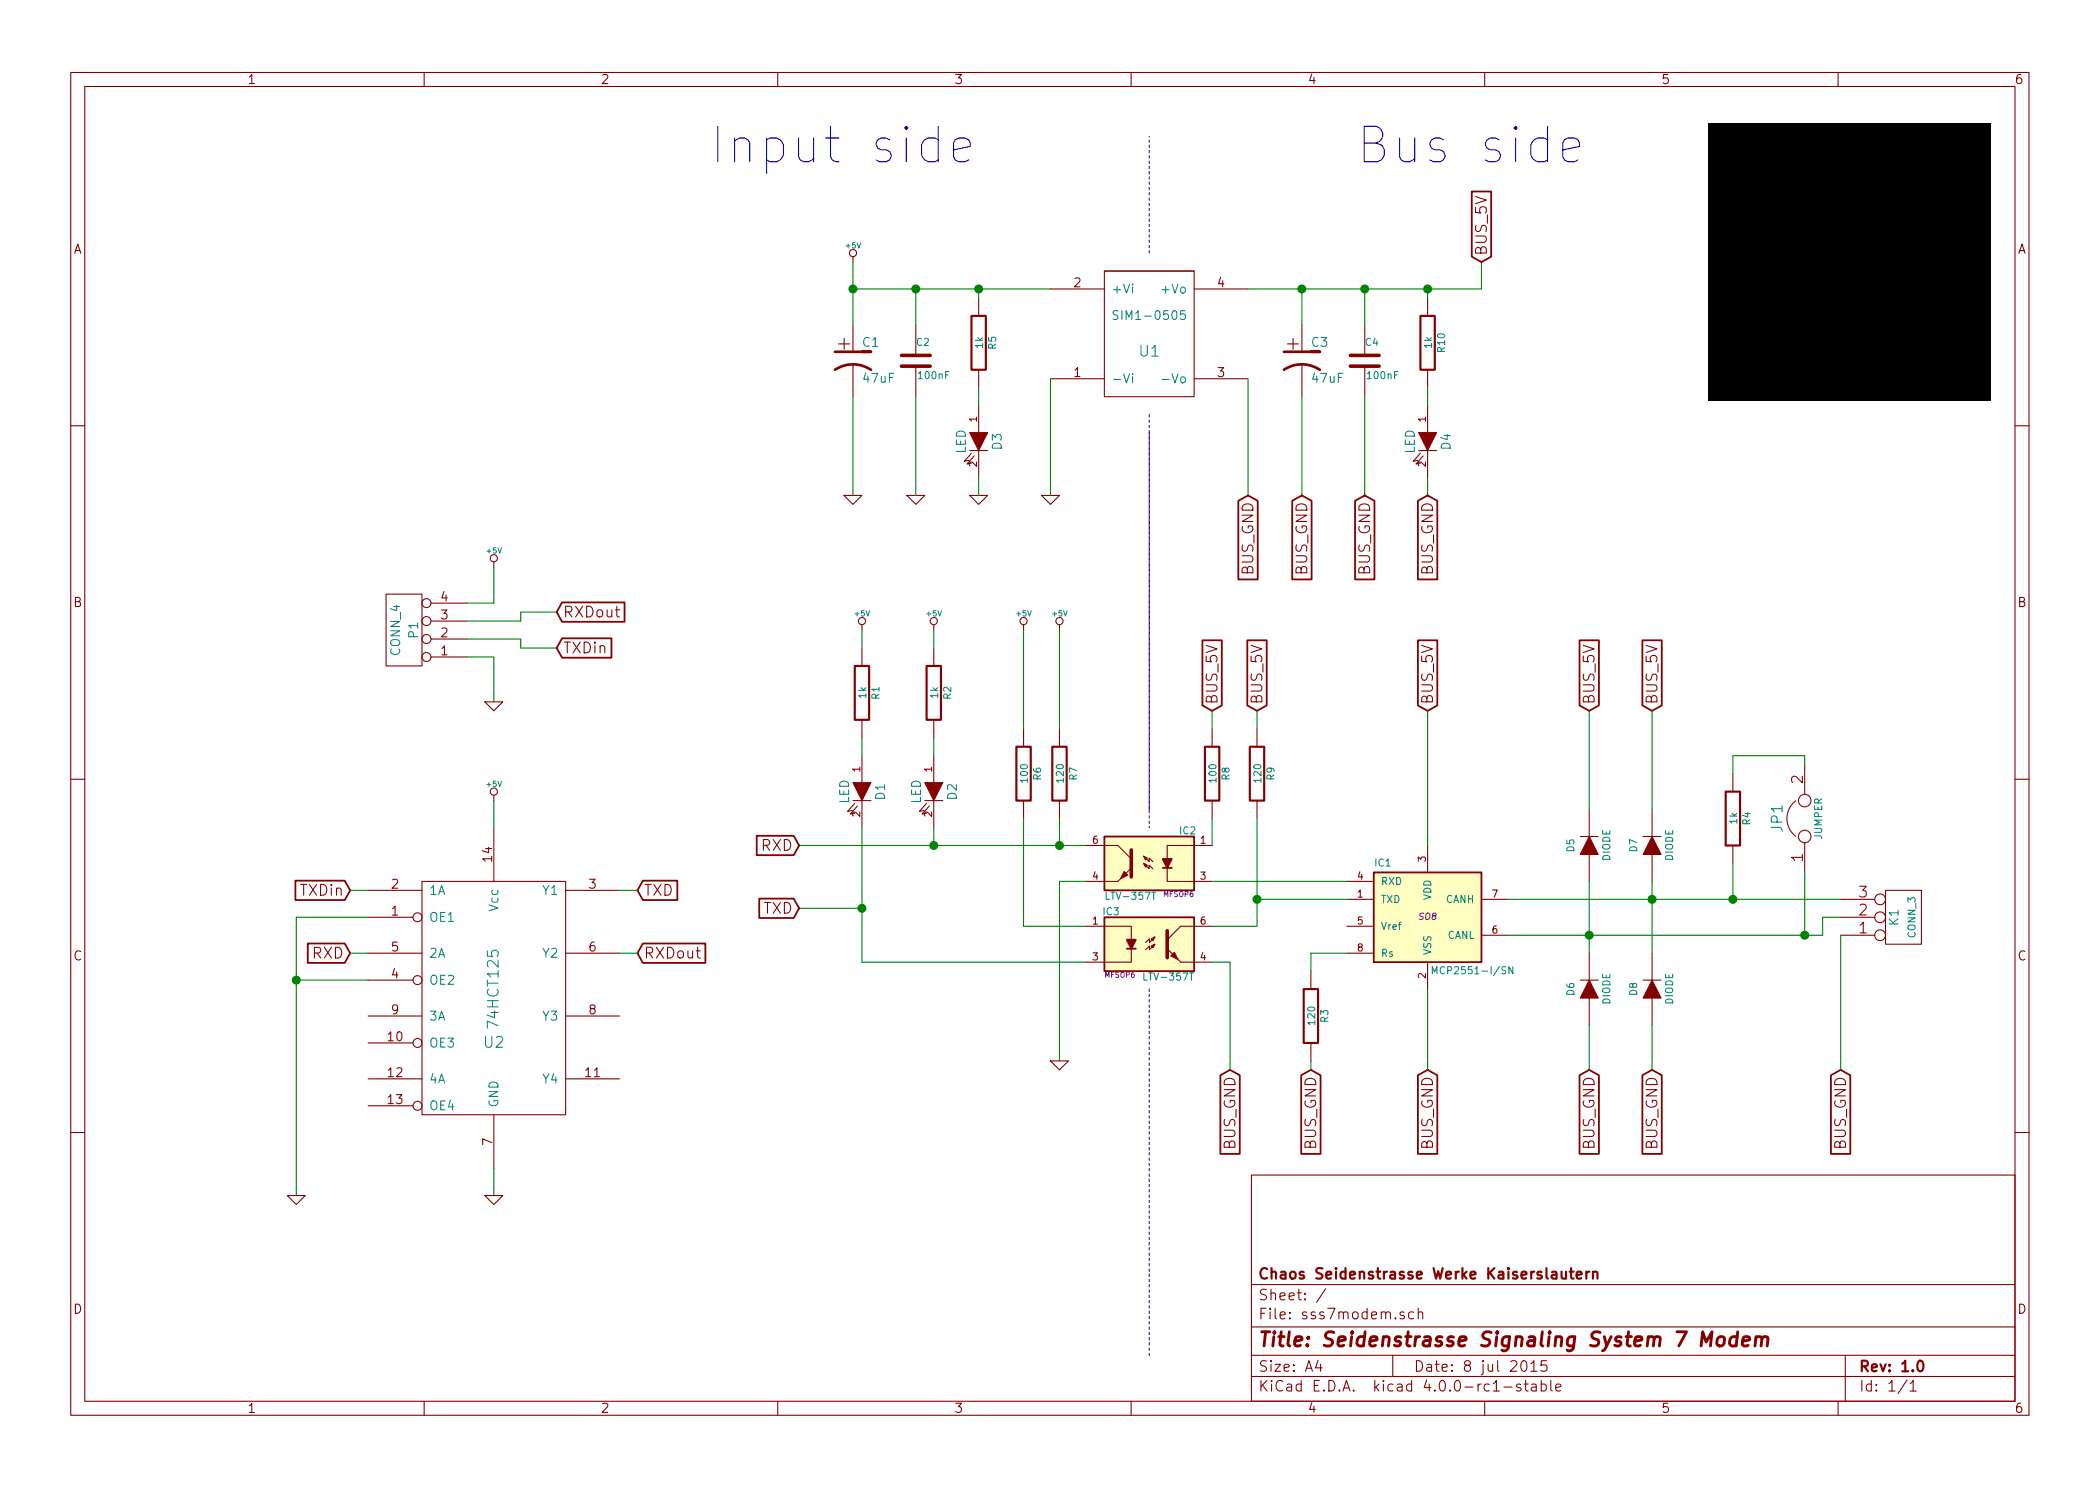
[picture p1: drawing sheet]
EESchema Schematic File Version 2
LIBS:power
LIBS:device
LIBS:transistors
LIBS:conn
LIBS:linear
LIBS:regul
LIBS:74xx
LIBS:cmos4000
LIBS:adc-dac
LIBS:memory
LIBS:xilinx
LIBS:special
LIBS:microcontrollers
LIBS:dsp
LIBS:microchip
LIBS:analog_switches
LIBS:motorola
LIBS:texas
LIBS:intel
LIBS:audio
LIBS:interface
LIBS:digital-audio
LIBS:philips
LIBS:display
LIBS:cypress
LIBS:siliconi
LIBS:opto
LIBS:atmel
LIBS:contrib
LIBS:valves
LIBS:dcdc
LIBS:74hct125
LIBS:sss7modem-cache
EELAYER 25 0
EELAYER END
$Descr A4 11693 8268
encoding utf-8
Sheet 1 1
Title "Seidenstrasse Signaling System 7 Modem"
Date "8 jul 2015"
Rev "1.0"
Comp "Chaos Seidenstrasse Werke Kaiserslautern"
Comment1 ""
Comment2 ""
Comment3 ""
Comment4 ""
$EndDescr
$Comp
L R R3
U 1 1
P 7300 5650
F 0 "R3" V 7380 5650 40  0000 C CNN
F 1 "120" V 7307 5651 40  0000 C CNN
F 2 "~" V 7230 5650 30  0000 C CNN
F 3 "~" H 7300 5650 30  0000 C CNN
	1    7300 5650
	1    0    0    -1  
$EndComp
$Comp
L R R2
U 1 1
P 5200 3850
F 0 "R2" V 5280 3850 40  0000 C CNN
F 1 "1k" V 5207 3851 40  0000 C CNN
F 2 "~" V 5130 3850 30  0000 C CNN
F 3 "~" H 5200 3850 30  0000 C CNN
	1    5200 3850
	1    0    0    -1  
$EndComp
$Comp
L R R1
U 1 1
P 4800 3850
F 0 "R1" V 4880 3850 40  0000 C CNN
F 1 "1k" V 4807 3851 40  0000 C CNN
F 2 "~" V 4730 3850 30  0000 C CNN
F 3 "~" H 4800 3850 30  0000 C CNN
	1    4800 3850
	1    0    0    -1  
$EndComp
$Comp
L LED D1
U 1 1
P 4800 4400
F 0 "D1" H 4800 4500 50  0000 C CNN
F 1 "LED" H 4800 4300 50  0000 C CNN
F 2 "~" H 4800 4400 60  0000 C CNN
F 3 "~" H 4800 4400 60  0000 C CNN
	1    4800 4400
	0    1    1    0   
$EndComp
$Comp
L LED D2
U 1 1
P 5200 4400
F 0 "D2" H 5200 4500 50  0000 C CNN
F 1 "LED" H 5200 4300 50  0000 C CNN
F 2 "~" H 5200 4400 60  0000 C CNN
F 3 "~" H 5200 4400 60  0000 C CNN
	1    5200 4400
	0    1    1    0   
$EndComp
$Comp
L CONN_4 P1
U 1 1
P 2250 3500
F 0 "P1" V 2200 3500 50  0000 C CNN
F 1 "CONN_4" V 2300 3500 50  0000 C CNN
F 2 "~" H 2250 3500 60  0000 C CNN
F 3 "~" H 2250 3500 60  0000 C CNN
	1    2250 3500
	-1   0    0    1   
$EndComp
$Comp
L GND #PWR01
U 1 1
P 2750 3900
F 0 "#PWR01" H 2750 3900 30  0001 C CNN
F 1 "GND" H 2750 3830 30  0001 C CNN
F 2 "" H 2750 3900 60  0000 C CNN
F 3 "" H 2750 3900 60  0000 C CNN
	1    2750 3900
	1    0    0    -1  
$EndComp
$Comp
L +5V #PWR02
U 1 1
P 2750 3150
F 0 "#PWR02" H 2750 3240 20  0001 C CNN
F 1 "+5V" H 2750 3240 30  0000 C CNN
F 2 "" H 2750 3150 60  0000 C CNN
F 3 "" H 2750 3150 60  0000 C CNN
	1    2750 3150
	1    0    0    -1  
$EndComp
$Comp
L CONN_3 K1
U 1 1
P 10600 5100
F 0 "K1" V 10550 5100 50  0000 C CNN
F 1 "CONN_3" V 10650 5100 40  0000 C CNN
F 2 "~" H 10600 5100 60  0000 C CNN
F 3 "~" H 10600 5100 60  0000 C CNN
	1    10600 5100
	1    0    0    1   
$EndComp
$Comp
L R R4
U 1 1
P 9650 4550
F 0 "R4" V 9730 4550 40  0000 C CNN
F 1 "1k" V 9657 4551 40  0000 C CNN
F 2 "~" V 9580 4550 30  0000 C CNN
F 3 "~" H 9650 4550 30  0000 C CNN
	1    9650 4550
	1    0    0    -1  
$EndComp
$Comp
L JUMPER JP1
U 1 1
P 10050 4550
F 0 "JP1" H 10050 4700 60  0000 C CNN
F 1 "JUMPER" H 10050 4470 40  0000 C CNN
F 2 "~" H 10050 4550 60  0000 C CNN
F 3 "~" H 10050 4550 60  0000 C CNN
	1    10050 4550
	0    -1   -1   0   
$EndComp
$Comp
L C C2
U 1 1
P 5100 2000
F 0 "C2" H 5100 2100 40  0000 L CNN
F 1 "100nF" H 5106 1915 40  0000 L CNN
F 2 "~" H 5138 1850 30  0000 C CNN
F 3 "~" H 5100 2000 60  0000 C CNN
	1    5100 2000
	1    0    0    -1  
$EndComp
$Comp
L GND #PWR03
U 1 1
P 5450 2750
F 0 "#PWR03" H 5450 2750 30  0001 C CNN
F 1 "GND" H 5450 2680 30  0001 C CNN
F 2 "" H 5450 2750 60  0000 C CNN
F 3 "" H 5450 2750 60  0000 C CNN
	1    5450 2750
	1    0    0    -1  
$EndComp
$Comp
L CP1 C1
U 1 1
P 4750 2000
F 0 "C1" H 4800 2100 50  0000 L CNN
F 1 "47uF" H 4800 1900 50  0000 L CNN
F 2 "~" H 4750 2000 60  0000 C CNN
F 3 "~" H 4750 2000 60  0000 C CNN
	1    4750 2000
	1    0    0    -1  
$EndComp
$Comp
L R R5
U 1 1
P 5450 1900
F 0 "R5" V 5530 1900 40  0000 C CNN
F 1 "1k" V 5457 1901 40  0000 C CNN
F 2 "~" V 5380 1900 30  0000 C CNN
F 3 "~" H 5450 1900 30  0000 C CNN
	1    5450 1900
	1    0    0    -1  
$EndComp
$Comp
L LED D3
U 1 1
P 5450 2450
F 0 "D3" H 5450 2550 50  0000 C CNN
F 1 "LED" H 5450 2350 50  0000 C CNN
F 2 "~" H 5450 2450 60  0000 C CNN
F 3 "~" H 5450 2450 60  0000 C CNN
	1    5450 2450
	0    1    1    0   
$EndComp
$Comp
L GND #PWR04
U 1 1
P 5100 2750
F 0 "#PWR04" H 5100 2750 30  0001 C CNN
F 1 "GND" H 5100 2680 30  0001 C CNN
F 2 "" H 5100 2750 60  0000 C CNN
F 3 "" H 5100 2750 60  0000 C CNN
	1    5100 2750
	1    0    0    -1  
$EndComp
$Comp
L GND #PWR05
U 1 1
P 4750 2750
F 0 "#PWR05" H 4750 2750 30  0001 C CNN
F 1 "GND" H 4750 2680 30  0001 C CNN
F 2 "" H 4750 2750 60  0000 C CNN
F 3 "" H 4750 2750 60  0000 C CNN
	1    4750 2750
	1    0    0    -1  
$EndComp
$Comp
L +5V #PWR06
U 1 1
P 4750 1450
F 0 "#PWR06" H 4750 1540 20  0001 C CNN
F 1 "+5V" H 4750 1540 30  0000 C CNN
F 2 "" H 4750 1450 60  0000 C CNN
F 3 "" H 4750 1450 60  0000 C CNN
	1    4750 1450
	1    0    0    -1  
$EndComp
$Comp
L MCP2551-I/SN IC1
U 1 1
P 7950 5100
F 0 "IC1" H 7700 5400 40  0000 C CNN
F 1 "MCP2551-I/SN" H 8200 4800 40  0000 C CNN
F 2 "SO8" H 7950 5100 35  0000 C CIN
F 3 "~" H 7950 5100 60  0000 C CNN
	1    7950 5100
	1    0    0    -1  
$EndComp
Text GLabel 7950 3950 1    60   Input ~ 0
BUS_5V
$Comp
L R R8
U 1 1
P 6750 4300
F 0 "R8" V 6830 4300 40  0000 C CNN
F 1 "100" V 6757 4301 40  0000 C CNN
F 2 "~" V 6680 4300 30  0000 C CNN
F 3 "~" H 6750 4300 30  0000 C CNN
	1    6750 4300
	1    0    0    -1  
$EndComp
Text GLabel 6750 3950 1    60   Input ~ 0
BUS_5V
$Comp
L R R9
U 1 1
P 7000 4300
F 0 "R9" V 7080 4300 40  0000 C CNN
F 1 "120" V 7007 4301 40  0000 C CNN
F 2 "~" V 6930 4300 30  0000 C CNN
F 3 "~" H 7000 4300 30  0000 C CNN
	1    7000 4300
	1    0    0    -1  
$EndComp
Text GLabel 7000 3950 1    60   Input ~ 0
BUS_5V
$Comp
L R R7
U 1 1
P 5900 4300
F 0 "R7" V 5980 4300 40  0000 C CNN
F 1 "120" V 5907 4301 40  0000 C CNN
F 2 "~" V 5830 4300 30  0000 C CNN
F 3 "~" H 5900 4300 30  0000 C CNN
	1    5900 4300
	1    0    0    -1  
$EndComp
$Comp
L R R6
U 1 1
P 5700 4300
F 0 "R6" V 5780 4300 40  0000 C CNN
F 1 "100" V 5707 4301 40  0000 C CNN
F 2 "~" V 5630 4300 30  0000 C CNN
F 3 "~" H 5700 4300 30  0000 C CNN
	1    5700 4300
	1    0    0    -1  
$EndComp
$Comp
L GND #PWR07
U 1 1
P 5900 5900
F 0 "#PWR07" H 5900 5900 30  0001 C CNN
F 1 "GND" H 5900 5830 30  0001 C CNN
F 2 "" H 5900 5900 60  0000 C CNN
F 3 "" H 5900 5900 60  0000 C CNN
	1    5900 5900
	1    0    0    -1  
$EndComp
$Comp
L +5V #PWR08
U 1 1
P 5900 3500
F 0 "#PWR08" H 5900 3590 20  0001 C CNN
F 1 "+5V" H 5900 3590 30  0000 C CNN
F 2 "" H 5900 3500 60  0000 C CNN
F 3 "" H 5900 3500 60  0000 C CNN
	1    5900 3500
	1    0    0    -1  
$EndComp
$Comp
L +5V #PWR09
U 1 1
P 5700 3500
F 0 "#PWR09" H 5700 3590 20  0001 C CNN
F 1 "+5V" H 5700 3590 30  0000 C CNN
F 2 "" H 5700 3500 60  0000 C CNN
F 3 "" H 5700 3500 60  0000 C CNN
	1    5700 3500
	1    0    0    -1  
$EndComp
Text GLabel 6850 5950 3    60   Input ~ 0
BUS_GND
Text GLabel 7300 5950 3    60   Input ~ 0
BUS_GND
Text GLabel 7950 5950 3    60   Input ~ 0
BUS_GND
Text GLabel 10250 5950 3    60   Input ~ 0
BUS_GND
$Comp
L +5V #PWR010
U 1 1
P 4800 3500
F 0 "#PWR010" H 4800 3590 20  0001 C CNN
F 1 "+5V" H 4800 3590 30  0000 C CNN
F 2 "" H 4800 3500 60  0000 C CNN
F 3 "" H 4800 3500 60  0000 C CNN
	1    4800 3500
	1    0    0    -1  
$EndComp
$Comp
L +5V #PWR011
U 1 1
P 5200 3500
F 0 "#PWR011" H 5200 3590 20  0001 C CNN
F 1 "+5V" H 5200 3590 30  0000 C CNN
F 2 "" H 5200 3500 60  0000 C CNN
F 3 "" H 5200 3500 60  0000 C CNN
	1    5200 3500
	1    0    0    -1  
$EndComp
Wire Wire Line
	7300 5900 7300 5950
Wire Wire Line
	2600 3650 2750 3650
Wire Wire Line
	2750 3650 2750 3900
Wire Wire Line
	2600 3350 2750 3350
Wire Wire Line
	2750 3350 2750 3150
Wire Wire Line
	7950 5500 7950 5950
Wire Wire Line
	8400 5000 10250 5000
Wire Wire Line
	8400 5200 10150 5200
Wire Wire Line
	9650 5000 9650 4800
Connection ~ 9650 5000
Wire Wire Line
	9650 4300 9650 4200
Wire Wire Line
	9650 4200 10050 4200
Wire Wire Line
	10050 4200 10050 4250
Wire Wire Line
	10050 5200 10050 4850
Connection ~ 10050 5200
Wire Wire Line
	10250 5200 10250 5950
Wire Wire Line
	10150 5200 10150 5100
Wire Wire Line
	10150 5100 10250 5100
Wire Wire Line
	5450 2750 5450 2650
Wire Wire Line
	5450 2250 5450 2150
Wire Wire Line
	5100 2750 5100 2200
Wire Wire Line
	4750 2750 4750 2200
Wire Wire Line
	4750 1450 4750 1800
Wire Wire Line
	4750 1600 5850 1600
Wire Wire Line
	5450 1600 5450 1650
Wire Wire Line
	5100 1800 5100 1600
Connection ~ 5100 1600
Connection ~ 4750 1600
Wire Wire Line
	7300 5400 7300 5300
Wire Wire Line
	7300 5300 7500 5300
Wire Wire Line
	6750 4900 7500 4900
Wire Wire Line
	7950 4700 7950 3950
Wire Wire Line
	6750 4700 6750 4550
Wire Wire Line
	6750 4050 6750 3950
Wire Wire Line
	7500 5000 7000 5000
Wire Wire Line
	7000 4550 7000 5150
Wire Wire Line
	7000 5150 6750 5150
Connection ~ 7000 5000
Wire Wire Line
	6750 5350 6850 5350
Wire Wire Line
	6850 5350 6850 5950
Wire Wire Line
	7000 4050 7000 3950
Wire Wire Line
	5900 4700 5900 4550
Wire Wire Line
	4450 4700 6050 4700
Wire Wire Line
	5700 5150 6050 5150
Wire Wire Line
	5700 5150 5700 4550
Connection ~ 5900 4700
Wire Wire Line
	5900 4050 5900 3500
Wire Wire Line
	5700 4050 5700 3500
Wire Wire Line
	5200 4700 5200 4600
Wire Wire Line
	5200 4100 5200 4200
Wire Wire Line
	4800 4200 4800 4100
Wire Wire Line
	5900 5900 5900 4900
Wire Wire Line
	5900 4900 6050 4900
Connection ~ 5200 4700
Wire Wire Line
	5200 3600 5200 3500
Wire Wire Line
	4800 3600 4800 3500
Wire Wire Line
	4800 4600 4800 5350
Connection ~ 5450 1600
$Comp
L C C4
U 1 1
P 7600 2000
F 0 "C4" H 7600 2100 40  0000 L CNN
F 1 "100nF" H 7606 1915 40  0000 L CNN
F 2 "~" H 7638 1850 30  0000 C CNN
F 3 "~" H 7600 2000 60  0000 C CNN
	1    7600 2000
	1    0    0    -1  
$EndComp
$Comp
L CP1 C3
U 1 1
P 7250 2000
F 0 "C3" H 7300 2100 50  0000 L CNN
F 1 "47uF" H 7300 1900 50  0000 L CNN
F 2 "~" H 7250 2000 60  0000 C CNN
F 3 "~" H 7250 2000 60  0000 C CNN
	1    7250 2000
	1    0    0    -1  
$EndComp
$Comp
L R R10
U 1 1
P 7950 1900
F 0 "R10" V 8030 1900 40  0000 C CNN
F 1 "1k" V 7957 1901 40  0000 C CNN
F 2 "~" V 7880 1900 30  0000 C CNN
F 3 "~" H 7950 1900 30  0000 C CNN
	1    7950 1900
	1    0    0    -1  
$EndComp
$Comp
L LED D4
U 1 1
P 7950 2450
F 0 "D4" H 7950 2550 50  0000 C CNN
F 1 "LED" H 7950 2350 50  0000 C CNN
F 2 "~" H 7950 2450 60  0000 C CNN
F 3 "~" H 7950 2450 60  0000 C CNN
	1    7950 2450
	0    1    1    0   
$EndComp
Wire Wire Line
	7950 2750 7950 2650
Wire Wire Line
	7950 2250 7950 2150
Wire Wire Line
	7600 2750 7600 2200
Wire Wire Line
	7250 2750 7250 2200
Wire Wire Line
	7950 1600 7950 1650
Wire Wire Line
	7600 1600 7600 1800
Connection ~ 7600 1600
Connection ~ 7950 1600
Wire Wire Line
	7250 1800 7250 1600
Wire Wire Line
	6950 1600 8250 1600
Wire Wire Line
	8250 1600 8250 1450
Text GLabel 8250 1450 1    60   Input ~ 0
BUS_5V
Text GLabel 7250 2750 3    60   Input ~ 0
BUS_GND
Text GLabel 7600 2750 3    60   Input ~ 0
BUS_GND
Text GLabel 7950 2750 3    60   Input ~ 0
BUS_GND
$Comp
L DCDC U1
U 1 1
P 6400 1850
F 0 "U1" H 6400 1750 60  0000 C CNN
F 1 "SIM1-0505" H 6400 1950 49  0000 C CNN
F 2 "~" H 6400 1850 60  0000 C CNN
F 3 "~" H 6400 1850 60  0000 C CNN
	1    6400 1850
	1    0    0    -1  
$EndComp
Connection ~ 7250 1600
Text GLabel 6950 2750 3    60   Input ~ 0
BUS_GND
$Comp
L GND #PWR012
U 1 1
P 5850 2750
F 0 "#PWR012" H 5850 2750 30  0001 C CNN
F 1 "GND" H 5850 2680 30  0001 C CNN
F 2 "" H 5850 2750 60  0000 C CNN
F 3 "" H 5850 2750 60  0000 C CNN
	1    5850 2750
	1    0    0    -1  
$EndComp
Wire Wire Line
	6950 2100 6950 2750
Wire Wire Line
	5850 2100 5850 2750
Wire Notes Line
	6400 1400 6400 750 
$Comp
L DIODE D5
U 1 1
P 8850 4700
F 0 "D5" H 8850 4800 40  0000 C CNN
F 1 "DIODE" H 8850 4600 40  0000 C CNN
F 2 "~" H 8850 4700 60  0000 C CNN
F 3 "~" H 8850 4700 60  0000 C CNN
	1    8850 4700
	0    -1   -1   0   
$EndComp
$Comp
L DIODE D7
U 1 1
P 9200 4700
F 0 "D7" H 9200 4800 40  0000 C CNN
F 1 "DIODE" H 9200 4600 40  0000 C CNN
F 2 "~" H 9200 4700 60  0000 C CNN
F 3 "~" H 9200 4700 60  0000 C CNN
	1    9200 4700
	0    -1   -1   0   
$EndComp
$Comp
L DIODE D6
U 1 1
P 8850 5500
F 0 "D6" H 8850 5600 40  0000 C CNN
F 1 "DIODE" H 8850 5400 40  0000 C CNN
F 2 "~" H 8850 5500 60  0000 C CNN
F 3 "~" H 8850 5500 60  0000 C CNN
	1    8850 5500
	0    -1   -1   0   
$EndComp
$Comp
L DIODE D8
U 1 1
P 9200 5500
F 0 "D8" H 9200 5600 40  0000 C CNN
F 1 "DIODE" H 9200 5400 40  0000 C CNN
F 2 "~" H 9200 5500 60  0000 C CNN
F 3 "~" H 9200 5500 60  0000 C CNN
	1    9200 5500
	0    -1   -1   0   
$EndComp
Wire Wire Line
	9200 4900 9200 5300
Connection ~ 9200 5000
Wire Wire Line
	8850 4900 8850 5300
Connection ~ 8850 5200
Text GLabel 9200 5950 3    60   Input ~ 0
BUS_GND
Text GLabel 8850 5950 3    60   Input ~ 0
BUS_GND
Wire Wire Line
	9200 5950 9200 5700
Wire Wire Line
	8850 5950 8850 5700
Text GLabel 8850 3950 1    60   Input ~ 0
BUS_5V
Text GLabel 9200 3950 1    60   Input ~ 0
BUS_5V
Wire Wire Line
	9200 4500 9200 3950
Wire Wire Line
	8850 4500 8850 3950
$Comp
L 74HCT125 U2
U 1 1
P 2750 5550
F 0 "U2" H 2750 5300 60  0000 C CNN
F 1 "74HCT125" V 2750 5600 60  0000 C CNN
F 2 "~" H 3300 5850 60  0000 C CNN
F 3 "~" H 3300 5850 60  0000 C CNN
	1    2750 5550
	1    0    0    -1  
$EndComp
Connection ~ 4800 5050
Wire Wire Line
	4800 5350 6050 5350
Wire Wire Line
	4450 5050 4800 5050
Text GLabel 4450 4700 0    60   Input ~ 0
RXD
Text GLabel 4450 5050 0    60   Input ~ 0
TXD
Text GLabel 3550 4950 2    60   Input ~ 0
TXD
Wire Wire Line
	3450 4950 3550 4950
Text GLabel 1950 5300 0    60   Input ~ 0
RXD
Wire Wire Line
	1950 5300 2050 5300
Text GLabel 3550 5300 2    60   Input ~ 0
RXDout
Text GLabel 1950 4950 0    60   Input ~ 0
TXDin
Wire Wire Line
	1950 4950 2050 4950
Wire Wire Line
	3450 5300 3550 5300
Wire Wire Line
	2050 5100 1650 5100
Wire Wire Line
	1650 5100 1650 6650
Wire Wire Line
	2050 5450 1650 5450
Connection ~ 1650 5450
Wire Wire Line
	2750 6500 2750 6650
$Comp
L GND #PWR013
U 1 1
P 1650 6650
F 0 "#PWR013" H 1650 6650 30  0001 C CNN
F 1 "GND" H 1650 6580 30  0001 C CNN
F 2 "" H 1650 6650 60  0000 C CNN
F 3 "" H 1650 6650 60  0000 C CNN
	1    1650 6650
	1    0    0    -1  
$EndComp
$Comp
L GND #PWR014
U 1 1
P 2750 6650
F 0 "#PWR014" H 2750 6650 30  0001 C CNN
F 1 "GND" H 2750 6580 30  0001 C CNN
F 2 "" H 2750 6650 60  0000 C CNN
F 3 "" H 2750 6650 60  0000 C CNN
	1    2750 6650
	1    0    0    -1  
$EndComp
Wire Wire Line
	2750 4600 2750 4450
$Comp
L +5V #PWR015
U 1 1
P 2750 4450
F 0 "#PWR015" H 2750 4540 20  0001 C CNN
F 1 "+5V" H 2750 4540 30  0000 C CNN
F 2 "" H 2750 4450 60  0000 C CNN
F 3 "" H 2750 4450 60  0000 C CNN
	1    2750 4450
	1    0    0    -1  
$EndComp
Wire Wire Line
	2600 3450 2900 3450
Wire Wire Line
	2900 3450 2900 3400
Wire Wire Line
	2900 3400 3100 3400
Wire Wire Line
	2600 3550 2900 3550
Wire Wire Line
	2900 3550 2900 3600
Wire Wire Line
	2900 3600 3100 3600
Text GLabel 3100 3600 2    60   Input ~ 0
TXDin
Text GLabel 3100 3400 2    60   Input ~ 0
RXDout
Text Notes 7550 900  0    197  ~ 0
Bus side
Text Notes 3950 900  0    197  ~ 0
Input side
$Comp
L LTV-357T IC3
U 1 1
P 6400 5250
F 0 "IC3" H 6186 5429 40  0000 C CNN
F 1 "LTV-357T" H 6505 5065 40  0000 C CNN
F 2 "MFSOP6" H 6236 5075 29  0000 C CNN
F 3 "~" H 6400 5250 60  0000 C CNN
	1    6400 5250
	1    0    0    -1  
$EndComp
$Comp
L LTV-357T IC2
U 1 1
P 6400 4800
F 0 "IC2" H 6186 4979 40  0000 C CNN
F 1 "LTV-357T" H 6505 4615 40  0000 C CNN
F 2 "MFSOP6" H 6236 4625 29  0000 C CNN
F 3 "~" H 6400 4800 60  0000 C CNN
	1    6400 4800
	-1   0    0    -1  
$EndComp
Wire Notes Line
	6400 2400 6400 4500
Wire Notes Line
	6400 2300 6400 4600
Wire Notes Line
	6400 5500 6400 7550
$EndSCHEMATC
